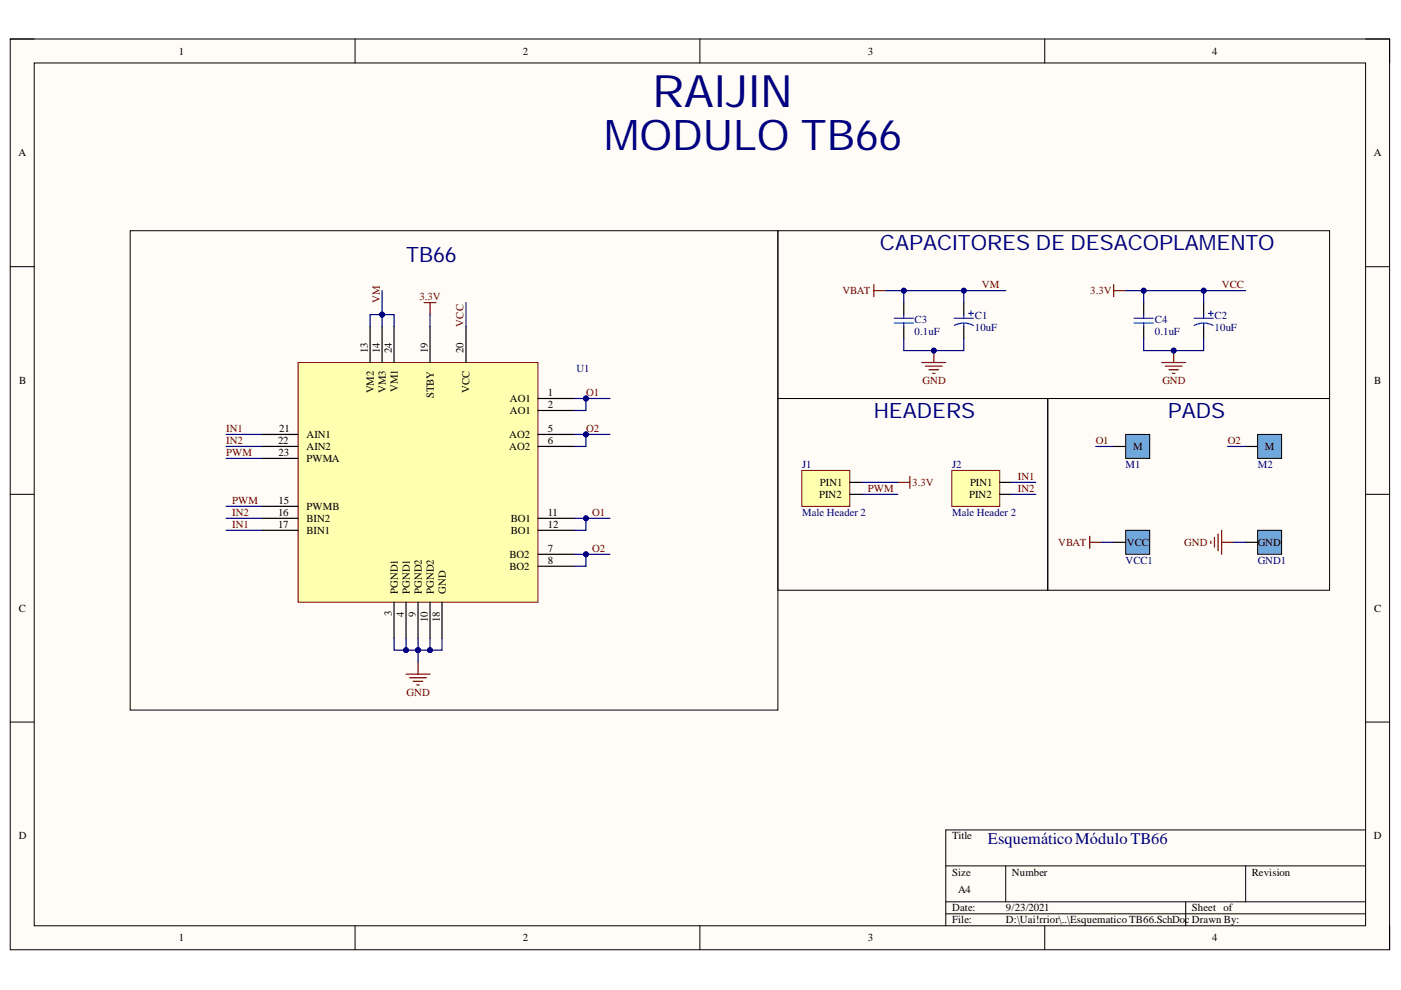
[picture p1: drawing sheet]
# Altium project Modulo TB66.PrjPcb
1 sheet, 11 parts. Net scope: global (net labels, ports and power ports of the same name join across sheets).
Board file: modulo_TB66_footprint.PcbDoc

## Sheet Esquematico TB66.SchDoc
size A4; SheetNumber: 1; SheetTotal: 1

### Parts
C1  10uF  [TANTALUM C0805]
C2  10uF  [TANTALUM C0805]
C3  0.1uF  [C0805]
C4  0.1uF  [C0805]
GND1  Ground Pad  (value not drawn)
J1  Male Header 2  [MALE HEADER 2]
J2  Male Header 2  [MALE HEADER 2]
M1  Motor Pad  (value not drawn)
M2  Motor Pad  (value not drawn)
U1  TB6612FNGC8EL  [SSOP-24 (24_pins)]  (value not drawn)
VCC1  Source Pad  (value not drawn)

### Blocks framed on the sheet
TB66: U1
CAPACITORES DE DESACOPLAMENTO: C1-C4
HEADERS: J1 J2
PADS: GND1 M1 M2 VCC1

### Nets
GND: C1.2 C2.2 C3.1 C4.1 GND1.A(GND) U1.3(PGND1) U1.4(PGND1) U1.9(PGND2) U1.10(PGND2) U1.18(GND)
VCC: C2.1 C4.2 J1.PIN1 U1.19(STBY) U1.20(VCC)  [also labelled 3.3V]
VM: C1.1 C3.2 U1.13(VM2) U1.14(VM3) U1.24(VM1) VCC1.A(VCC)  [also labelled VBAT]
IN1: J2.PIN1 U1.17(BIN1) U1.21(AIN1)
IN2: J2.PIN2 U1.16(BIN2) U1.22(AIN2)
O1: M1.M U1.1(AO1) U1.2(AO1) U1.11(BO1) U1.12(BO1)
O2: M2.M U1.5(AO2) U1.6(AO2) U1.7(BO2) U1.8(BO2)
PWM: J1.PIN2 U1.15(PWMB) U1.23(PWMA)

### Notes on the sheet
- RAIJIN
- MODULO TB66
- Esquemático Módulo TB66
